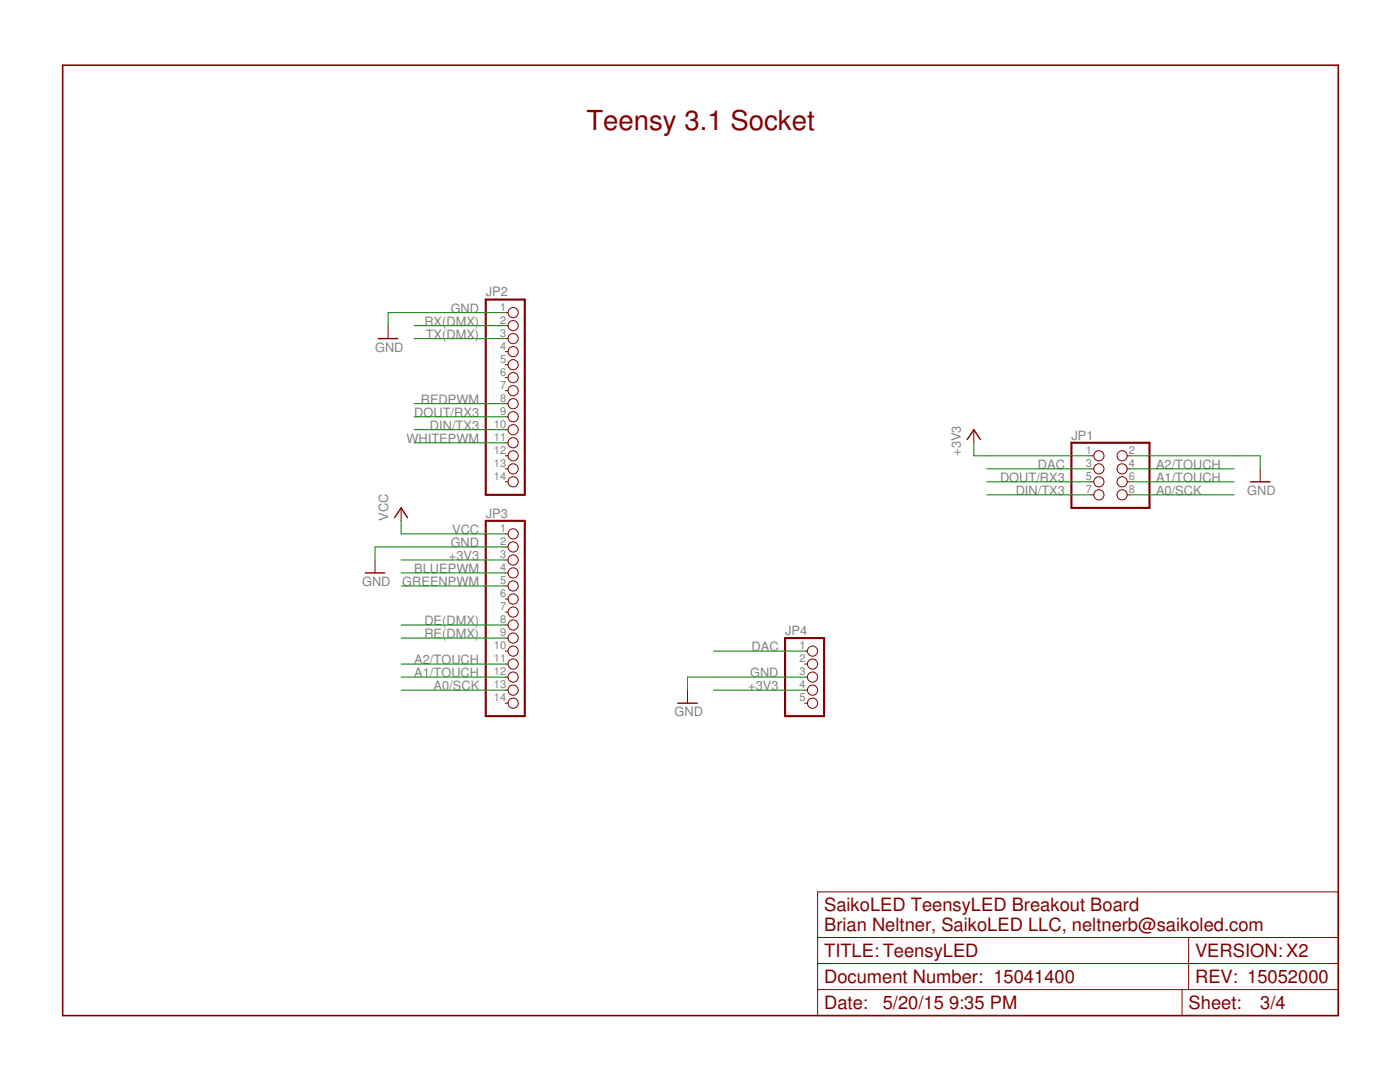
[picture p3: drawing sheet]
<svg xmlns="http://www.w3.org/2000/svg" width="279mm" height="216mm" viewBox="0 0 279 216" stroke-linecap="round" stroke-linejoin="round" font-family="sans-serif">
<path d="M12.5 13h254.6v189.6h-254.6z" fill="none" stroke="#800000" stroke-width=".32"/>
<g fill="none" stroke="#800000" stroke-width=".2">
<path d="M77.4 65v2.6M100.8 62.4h.6M100.8 65h.6M100.8 67.6h.6M100.8 70.2h.6M100.8 72.8h.6M100.8 75.4h.6M100.8 78h.6M100.8 91h.6M100.8 93.6h.6M100.8 96.1h.6M100.8 80.6h.6"/>
<path d="M100.8 83.2h.6M100.8 85.7h.6M100.8 88.3h.6M194.4 85.7v2.6M217.7 91h.6M217.7 93.6h.6M217.7 96.1h.6M217.7 98.7h.6M224.9 91h.6M224.9 93.6h.6M224.9 96.1h.6M224.9 98.7h.6"/>
<path d="M251.5 93.6v2.5M74.8 111.7v2.6M80.1 101.3v2.6M100.8 106.5h.6M100.8 109.1h.6M100.8 111.7h.6M100.8 114.3h.6M100.8 116.9h.6M100.8 119.5h.6M100.8 122.1h.6M100.8 124.7h.6M100.8 127.3h.6"/>
<path d="M100.8 129.9h.6M100.8 132.5h.6M100.8 135.1h.6M100.8 137.7h.6M137.2 137.7v2.6M160.6 129.9h.5M160.6 132.5h.5M160.6 135.1h.5M160.6 137.7h.5M100.8 140.3h.6M160.6 140.3h.5M163.2 178h103.9v24.6h-103.9z"/>
<path d="M163.2 192.3h103.9M163.2 197.5h103.9M163.2 187.1h103.9M235.9 197.5v5.1M237.2 187.1v10.4"/>
<circle cx="102.4" cy="72.8" r="1.02"/>
<circle cx="102.4" cy="67.6" r="1.02"/>
<circle cx="102.4" cy="62.4" r="1.02"/>
<circle cx="102.4" cy="75.4" r="1.02"/>
<circle cx="102.4" cy="78" r="1.02"/>
<circle cx="102.4" cy="65" r="1.02"/>
<circle cx="102.4" cy="70.2" r="1.02"/>
<circle cx="102.4" cy="91" r="1.02"/>
<circle cx="102.4" cy="93.6" r="1.02"/>
<circle cx="102.4" cy="96.1" r="1.02"/>
<circle cx="102.4" cy="83.2" r="1.02"/>
<circle cx="102.4" cy="85.7" r="1.02"/>
<circle cx="102.4" cy="88.3" r="1.02"/>
<circle cx="102.4" cy="80.6" r="1.02"/>
<circle cx="219.3" cy="93.6" r="1.02"/>
<circle cx="219.3" cy="98.7" r="1.02"/>
<circle cx="219.3" cy="91" r="1.02"/>
<circle cx="219.3" cy="96.1" r="1.02"/>
<circle cx="223.9" cy="93.6" r="1.02"/>
<circle cx="223.9" cy="96.1" r="1.02"/>
<circle cx="223.9" cy="98.7" r="1.02"/>
<circle cx="223.9" cy="91" r="1.02"/>
<circle cx="102.4" cy="114.3" r="1.02"/>
<circle cx="102.4" cy="119.5" r="1.02"/>
<circle cx="102.4" cy="111.7" r="1.02"/>
<circle cx="102.4" cy="109.1" r="1.02"/>
<circle cx="102.4" cy="116.9" r="1.02"/>
<circle cx="102.4" cy="106.5" r="1.02"/>
<circle cx="102.4" cy="122.1" r="1.02"/>
<circle cx="102.4" cy="127.3" r="1.02"/>
<circle cx="102.4" cy="132.5" r="1.02"/>
<circle cx="102.4" cy="124.7" r="1.02"/>
<circle cx="102.4" cy="135.1" r="1.02"/>
<circle cx="102.4" cy="137.7" r="1.02"/>
<circle cx="102.4" cy="129.9" r="1.02"/>
<circle cx="162.2" cy="132.5" r="1.02"/>
<circle cx="162.2" cy="129.9" r="1.02"/>
<circle cx="162.2" cy="135.1" r="1.02"/>
<circle cx="162.2" cy="137.7" r="1.02"/>
<circle cx="102.4" cy="140.3" r="1.02"/>
<circle cx="162.2" cy="140.3" r="1.02"/>
</g>
<path d="M96.9 59.8h7.8v38.9h-7.8zM213.8 88.3h15.6v13h-15.6zM96.9 103.9h7.8v39h-7.8zM156.7 127.3h7.8v15.6h-7.8z" fill="none" stroke="#800000" stroke-width=".42"/>
<path d="M75.5 67.6h3.9M193 87.7l1.4-2 1.2 2M249.6 96.1h3.8M72.9 114.3h3.9M78.7 103.3l1.4-2 1.2 2M135.3 140.3h3.8" fill="none" stroke="#800000" stroke-width=".28"/>
<g fill="none" stroke="#008000" stroke-width=".2">
<path d="M82.7 67.6h18.1M82.7 65h18.1M100.8 62.4h-23.4v2.6M82.7 88.3h18.1M82.7 80.6h18.1M82.7 83.2h18.1M82.7 85.7h18.1M194.4 88.3v2.7h23.3M196.9 93.6h20.8M196.9 96.1h20.8M196.9 98.7h20.8M225.5 91h26v2.6"/>
<path d="M225.5 93.6h20.8M225.5 96.1h20.8M225.5 98.7h20.8M80.1 103.9v2.6h20.7M80.1 114.3h20.7M80.1 116.9h20.7M80.1 111.7h20.7M100.8 109.1h-26v2.6M80.1 135.1h20.7M80.1 124.7h20.7M80.1 127.3h20.7M80.1 137.7h20.7"/>
<path d="M80.1 132.5h20.7M142.4 137.7h18.2M142.4 129.9h18.2M160.6 135.1h-23.4v2.6"/>
</g>
<text font-size="5.5" fill="#800000" x="117" y="26">Teensy 3.1 Socket</text>
<g font-size="3.7" fill="#800000">
<text x="164.5" y="181.9">SaikoLED TeensyLED Breakout Board</text>
<text x="164.5" y="185.8">Brian Neltner, SaikoLED LLC, neltnerb@saikoled.com</text>
<text x="164.5" y="191">TITLE: TeensyLED</text>
<text x="238.5" y="191">VERSION: X2</text>
<text x="164.5" y="196.2">Document Number: 15041400</text>
<text x="238.5" y="196.2">REV: 15052000</text>
<text x="164.5" y="201.4">Date:</text>
<text x="176.2" y="201.4">5/20/15</text>
<text x="189.4" y="201.4">9:35 PM</text>
<text x="237.2" y="201.4">Sheet:</text>
<text x="251.5" y="201.4">3/4</text>
</g>
<g font-size="2.6" fill="#808080">
<text x="96.9" y="59.1">JP2</text>
<text x="84.7" y="65">RX(DMX)</text>
<text x="89.9" y="62.4">GND</text>
<text x="74.9" y="70.2">GND</text>
<text x="85" y="67.6">TX(DMX)</text>
<text x="82.7" y="83.2">DOUT/RX3</text>
<text x="84" y="80.6">REDPWM</text>
<text x="81.1" y="88.4">WHITEPWM</text>
<text x="85.8" y="85.8">DIN/TX3</text>
<text x="213.8" y="87.7">JP1</text>
<text x="191.7" y="90.9" transform="rotate(-90 191.7 90.9)">+3V3</text>
<text x="207.1" y="93.5">DAC</text>
<text x="230.7" y="93.5">A2/TOUCH</text>
<text x="199.6" y="96.1">DOUT/RX3</text>
<text x="202.7" y="98.7">DIN/TX3</text>
<text x="230.7" y="98.7">A0/SCK</text>
<text x="230.7" y="96.1">A1/TOUCH</text>
<text x="248.9" y="98.7">GND</text>
<text x="77.5" y="103.9" transform="rotate(-90 77.5 103.9)">VCC</text>
<text x="90.2" y="106.5">VCC</text>
<text x="96.9" y="103.3">JP3</text>
<text x="89.6" y="111.7">+3V3</text>
<text x="89.9" y="109.1">GND</text>
<text x="72.3" y="116.9">GND</text>
<text x="80.3" y="116.9">GREENPWM</text>
<text x="82.7" y="114.3">BLUEPWM</text>
<text x="84.7" y="124.7">DE(DMX)</text>
<text x="84.7" y="127.3">RE(DMX)</text>
<text x="150" y="129.9">DAC</text>
<text x="156.7" y="126.7">JP4</text>
<text x="82.7" y="135.1">A1/TOUCH</text>
<text x="82.7" y="132.5">A2/TOUCH</text>
<text x="86.5" y="137.7">A0/SCK</text>
<text x="149.3" y="137.7">+3V3</text>
<text x="149.7" y="135.1">GND</text>
<text x="134.6" y="142.9">GND</text>
</g>
<g font-size="2.2" fill="#808080">
<text x="99.8" y="62">1</text>
<text x="99.8" y="64.6">2</text>
<text x="99.8" y="67.2">3</text>
<text x="99.8" y="69.8">4</text>
<text x="99.8" y="72.4">5</text>
<text x="99.8" y="75">6</text>
<text x="99.8" y="77.6">7</text>
<text x="99.8" y="80.2">8</text>
<text x="99.8" y="82.8">9</text>
<text x="98.6" y="85.4">10</text>
<text x="98.6" y="88">11</text>
<text x="98.6" y="90.6">12</text>
<text x="98.6" y="93.2">13</text>
<text x="98.6" y="95.8">14</text>
<text x="216.7" y="90.6">1</text>
<text x="216.7" y="93.2">3</text>
<text x="216.7" y="95.8">5</text>
<text x="225.3" y="90.6">2</text>
<text x="225.3" y="93.2">4</text>
<text x="225.3" y="95.8">6</text>
<text x="216.7" y="98.4">7</text>
<text x="225.3" y="98.4">8</text>
<text x="99.8" y="106.2">1</text>
<text x="99.8" y="108.8">2</text>
<text x="99.8" y="111.4">3</text>
<text x="99.8" y="114">4</text>
<text x="99.8" y="116.6">5</text>
<text x="99.8" y="119.2">6</text>
<text x="99.8" y="121.8">7</text>
<text x="99.8" y="124.4">8</text>
<text x="98.6" y="129.6">10</text>
<text x="99.8" y="127">9</text>
<text x="159.6" y="129.6">1</text>
<text x="98.6" y="132.1">11</text>
<text x="98.6" y="134.7">12</text>
<text x="98.6" y="137.3">13</text>
<text x="159.6" y="132.1">2</text>
<text x="159.6" y="134.7">3</text>
<text x="159.6" y="137.3">4</text>
<text x="98.6" y="139.9">14</text>
<text x="159.6" y="139.9">5</text>
</g>
</svg>
